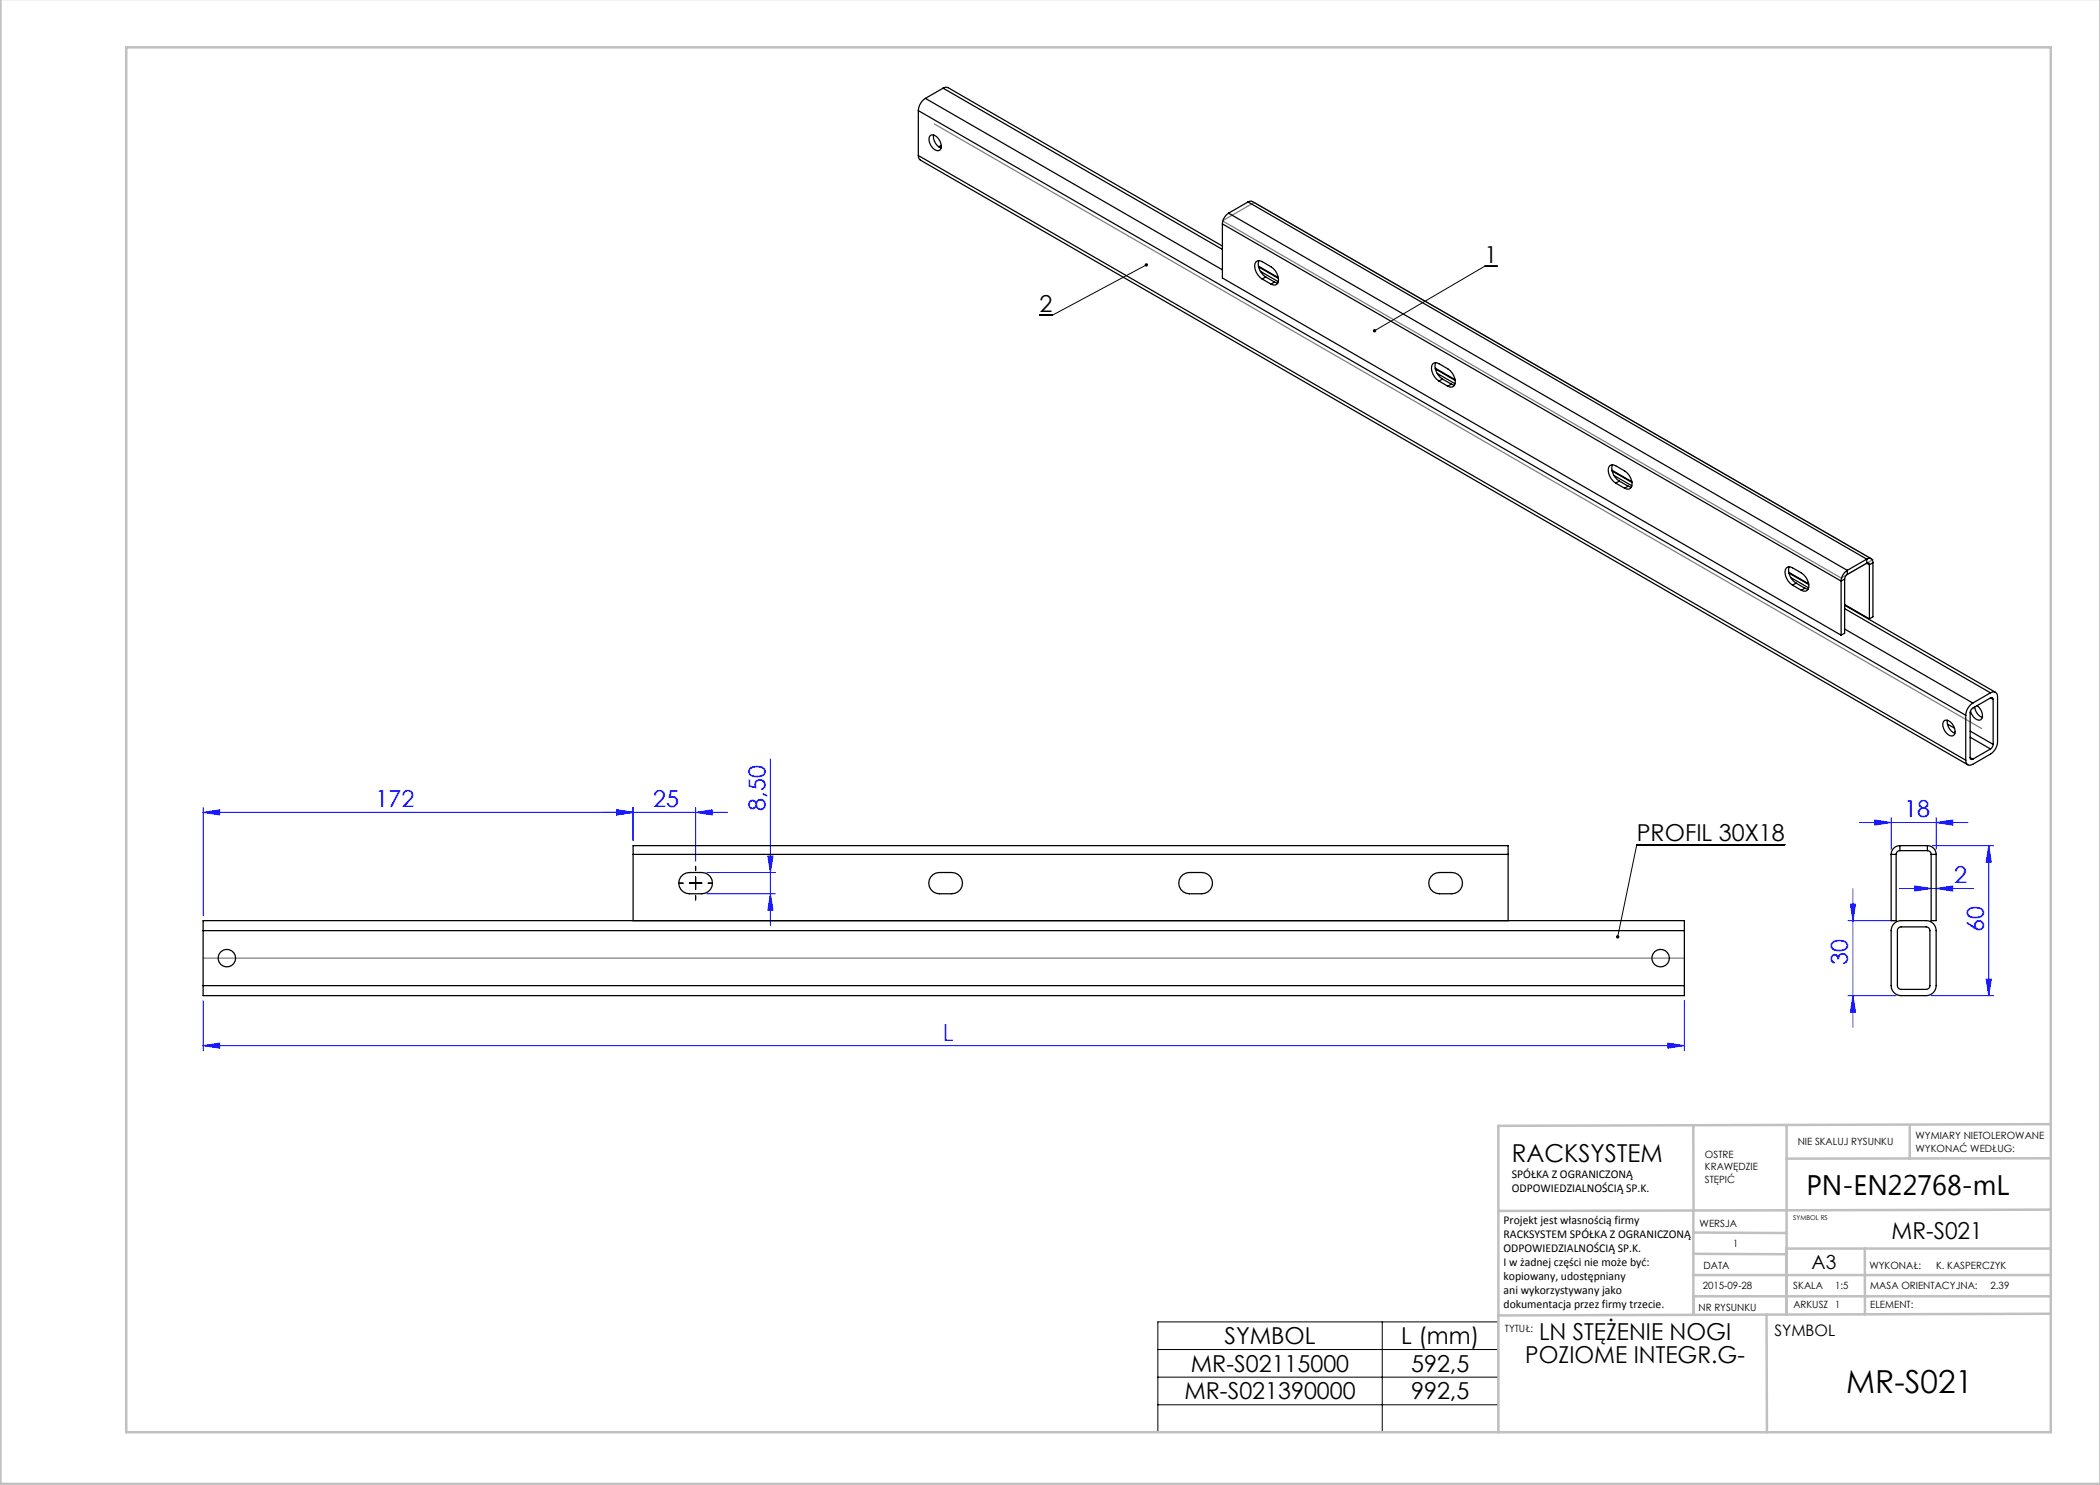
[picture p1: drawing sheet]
<svg xmlns="http://www.w3.org/2000/svg" width="420mm" height="297mm" viewBox="0 0 420 297" stroke-linecap="round" stroke-linejoin="round" font-family="sans-serif">
<g fill="none" stroke="#00f" stroke-width=".2">
<path d="M154.1 151.8v33.3M40.6 162.5l3.3-.5v1zM40.6 161.5v21.6M123.3 162l3.3 .5-3.3 .5zM126.6 161.5v6.6M139.1 162.5l3.3-.5v1zM139.1 161.5v10.8M141.4 174.5h13.7M141.4 178.8h13.7M145.5 162.5h-104.9M153.6 171.2h1l-.5 3.3zM154.1 178.8l.5 3.3h-1z"/>
<path d="M370.6 177.8v27.7M371.9 164.5h21.7M374.9 164l3.3 .5-3.3 .5zM378.2 163.5v6.4M379.9 177.7h14.8M382.9 177.2l3.3 .5-3.3 .5zM386.5 169.1h12.2M387.2 177.7l3.3-.5v1zM387.2 164.5l3.3-.5v1zM387.2 163.5v6.4M397.7 169.1l.6 3.3h-1.1zM397.7 169.1v30"/>
<path d="M369.6 184.1h9.6M369.6 199.1h9.6M370.1 180.8h1l-.5 3.3zM370.6 199.1l.5 3.3h-1zM386.2 199.1h12.5M397.2 195.8h1.1l-.6 3.3zM40.6 209.1l3.3-.5v1zM40.6 200.1v10M40.6 209.1h296.3M333.6 208.6l3.3 .5-3.3 .5zM336.9 200.1v10"/>
</g>
<path d="M229.3 53l-18.8 10h-2.6M299.5 53.3h-2.6l-22 12.9M137.9 176.6h2.5M139.1 175.4v2.5M357 168.9h-29.6l-3.9 18.5M231.6 264.4h68.1v22.1h-68.1zM231.6 269.9h68.1M231.6 275.4h68.1M276.4 264.4v22.1M231.6 281h68.1" fill="none" stroke="#000" stroke-width=".2"/>
<g fill="none" stroke="#c0c0c0" stroke-width=".5">
<path d="M.1 -.1v296.9h419.9M25.2 9.5h385v276.9h-385zM338.7 225.2v16.9M357.3 225v37.9M382 225.4v6.3M410.1 224.8l-110.4 .4v61.2M410.1 231.7h-52.8M338.7 259.3h71.5M338.7 255h71.5M338.7 250.8l18.6 .1M338.7 246.5l18.6 .1M338.7 242.1v20.9"/>
<path d="M373 249.7v13.2M410.1 241.9l-110.4 .3M410.2 249.7h-52.9v13.2M353.3 262.9l.1 23.5M410.2 262.7l-110.5 .4"/>
</g>
<path d="M186.8 24.8l209.5 120.9M244.5 44.2l6.3-3.7 123.8 71.4-6.4 3.7zM40.6 191.6h296.3" fill="none" stroke="#808080" stroke-width=".25"/>
<path d="M136.6 176.6h-.9M139.1 179.1v.9M139.1 174.1v-.8M141.6 176.6h.9" fill="none" stroke="#000" stroke-width=".2" stroke-dasharray="15.2 1.3 1.3 1.3"/>
<g fill="#00f">
<path d="M333.6 208.6l3.3 .5-3.3 .5zM40.6 209.1l3.3-.5v1zM139.1 162.5l3.3-.5v1zM123.3 162l3.3 .5-3.3 .5z"/>
<path d="M40.6 162.5l3.3-.5v1zM123.3 162l3.3 .5-3.3 .5z"/>
<path d="M374.9 164l3.3 .5-3.3 .5zM387.2 164.5l3.3-.5v1z"/>
<path d="M387.2 177.7l3.3-.5v1zM382.9 177.2l3.3 .5-3.3 .5z"/>
<path d="M153.6 171.2h1l-.5 3.3zM154.1 178.8l.5 3.3h-1z"/>
<path d="M370.1 180.8h1l-.5 3.3zM370.6 199.1l.5 3.3h-1z"/>
<path d="M397.7 169.1l.6 3.3h-1.1zM397.2 195.8h1.1l-.6 3.3z"/>
</g>
<path d="M323.3 187.1a.34 .34 0 0 0-.1 .4 .34 .34 0 0 0 .3 .2v-.3v.3a.34 .34 0 0 0 .4-.4 .34 .34 0 0 0-.6-.2zM274.7 65.9l-.1 .4 .3-.1-.3 .1a.34 .34 0 0 0 .5 .1 .34 .34 0 0 0 .1-.5 .34 .34 0 0 0-.5 0zM229.1 52.7a.34 .34 0 0 0-.1 .5 .34 .34 0 0 0 .4 .1 .34 .34 0 0 0 .2-.5l-.3 .2 .3-.2-.2-.1z" fill="#000"/>
<g fill="none" stroke="#000" stroke-width=".25">
<path d="M185.1 19.7a3.1 3.1 0 0 0-1.4 2.4M185.1 19.7l59.4 34.3M188.6 17.6l.6-.2 .4 .1 54.9 31.7M188.6 17.6l-3.5 2.1M188.6 17.6l55.9 32.3M183.7 31.1l.1 .6 .3 .3 209.5 121M183.7 22.1l209.4 121M183.7 31.1l209.4 120.9M183.7 22.1v9M185.9 27.2a.89 .89 0 0 1 1.4 .1 2.11 2.11 0 0 1 .7 2.7 1.65 1.65 0 0 1-2.1-1.4l-.1-.5zM186.7 27a2.51 2.51 0 0 0 1.5 2.6M188.3 29.1l-.6 .3"/>
<path d="M244.5 44.8l123.7 71.4M244.5 44.8v10.8l123.7 71.4M245.7 42.6a2.73 2.73 0 0 0-1.2 2.2M245.7 42.6l123.8 71.5M249.6 40.4l.5-.2 .4 .1 123.7 71.4M249.6 40.4l-3.9 2.2M249.6 40.4l123.7 71.4M251.7 53.2l4 2.3M251.7 53.4l4 2.3M251.8 52.1a2.83 2.83 0 0 0 1.3 3.3M252.1 54.3l3.6 2M252.4 55.8a3.1 3.1 0 0 1-1.4-3.1 .88 .88 0 0 1 1.4-.4 4.6 4.6 0 0 1 3.2 3.1 1.09 1.09 0 0 1-.9 1.6l-.5-.2"/>
<path d="M252.4 55.8l1.8 1M253.1 55.4l1.8 1M253.1 55.4l-.7 .4M254.9 56.4l.7 .2M254.9 56.4l-.7 .4M287 73.6l4 2.3M287.1 73.8l3.9 2.3M287.1 72.5a2.83 2.83 0 0 0 1.4 3.3M287.4 74.7l3.6 2M287.8 76.2a3.1 3.1 0 0 1-1.4-3.1 .88 .88 0 0 1 1.4-.4 4.6 4.6 0 0 1 3.2 3.1 1.09 1.09 0 0 1-1 1.6l-.4-.2M287.8 76.2l1.8 1M288.5 75.8l-.7 .4"/>
<path d="M288.5 75.8l1.8 1M290.3 76.8l.6 .2M290.3 76.8l-.7 .4M322.4 94l4 2.3M322.4 94.2l4 2.3M322.5 92.9a2.83 2.83 0 0 0 1.4 3.3M322.8 95.1l3.6 2.1M323.1 96.6a3.1 3.1 0 0 1-1.4-3.1 .88 .88 0 0 1 1.4-.3 4.6 4.6 0 0 1 3.2 3 1.09 1.09 0 0 1-.9 1.6l-.5-.2M323.1 96.6l1.8 1M323.9 96.2l1.7 1M323.9 96.2l-.8 .4M325.6 97.2l.7 .2"/>
<path d="M325.6 97.2l-.7 .4M357.7 114.5l4 2.3M357.8 114.6l4 2.3M357.9 113.4a2.83 2.83 0 0 0 1.3 3.2M358.1 115.5l3.6 2.1M358.5 117a3.1 3.1 0 0 1-1.4-3.1 .88 .88 0 0 1 1.4-.3 4.6 4.6 0 0 1 3.2 3 1.09 1.09 0 0 1-1 1.6l-.4-.1M358.5 117l1.8 1.1M359.2 116.6l-.7 .4M359.2 116.6l1.8 1M361 117.6l.6 .2M361 117.6l-.7 .5M368.2 116.2v10.8"/>
<path d="M368.9 115.8l-.7 .4M368.9 115.8v10.8l-.7 .4M369.5 114.1a2.73 2.73 0 0 0-1.3 2.1M369.5 114.9l-.4 .4-.2 .5M369.5 114.1v.8M373.3 111.8a.75 .75 0 0 1 .9-.1 .75 .75 0 0 1 .4 .8M373.3 112.6a.32 .32 0 0 1 .4 0 .32 .32 0 0 1 .2 .3M373.3 111.8l-3.8 2.3M373.3 111.8v.8M373.3 112.6l-3.8 2.3M373.3 112.6l.6 .3M373.9 112.9v10.9"/>
<path d="M374.6 112.5l-.7 .4M374.6 112.5v10.9l-.7 .4M368.9 121.1l30.2 17.4M368.9 120.9l5 2.9M368.9 125.8l25.7 14.8M368.9 121.7l29.2 16.9M398.1 138.6a.86 .86 0 0 1 1-.1 .86 .86 0 0 1 .4 .9v9a3.1 3.1 0 0 1-1.4 2.4l-3.5 2.1a.86 .86 0 0 1-1 .1 .86 .86 0 0 1-.5-1M398.1 139.6a.32 .32 0 0 1 .4-.1 .32 .32 0 0 1 .1 .4M398.1 139.6l-3.5 2-.5 .7-.1 9.2M398.1 138.6l-3.5 2M398.1 139.6l.5 .3M398.6 139.9v9"/>
<path d="M388.7 144.3a.89 .89 0 0 1 1.4 .1 2.11 2.11 0 0 1 .7 2.6 1.65 1.65 0 0 1-2.1-1.3l-.1-.6zM389.5 144a2.51 2.51 0 0 0 1.5 2.7M389.5 144.8l1.4 .8M393.1 143.1v8.9M394 151.5a.32 .32 0 0 0 .2 .4 .32 .32 0 0 0 .4-.1M394 146.2l4.6 2.7M394 151.5l.6 .3M394 147.4l4.1 2.4M394.6 140.6a3.1 3.1 0 0 0-1.5 2.5M394.9 141.4a2.56 2.56 0 0 0 1.6 2.1M395.4 141.1a2.47 2.47 0 0 1 1 2.6 .82 .82 0 0 1-1.3 0l-.7-.8-.3-.7M398.1 149.8l-3.5 2"/>
<path d="M398.6 148.9l-.1 .5-.4 .4M126.6 170.9v-1.8h175v1.8M126.6 170.9v13.2M126.6 170.9h175M136.6 174.9a6.1 6.1 0 0 1 5 0 2.13 2.13 0 0 1 .8 2.4 2.13 2.13 0 0 1-2 1.5h-2.5a2.13 2.13 0 0 1-2-1.5 2.13 2.13 0 0 1 .7-2.4zM186.6 174.9a6.1 6.1 0 0 1 5 0 2.13 2.13 0 0 1 .8 2.4 2.13 2.13 0 0 1-2 1.5h-2.5a2.13 2.13 0 0 1-2-1.5 2.13 2.13 0 0 1 .7-2.4zM236.2 175.4l.4-.5a6.1 6.1 0 0 1 5 0 2.13 2.13 0 0 1 .8 2.4 2.13 2.13 0 0 1-2 1.5h-2.5a2.12 2.12 0 0 1-1.7-3.4zM286.2 175.4l.4-.5a6.1 6.1 0 0 1 5 0 2.13 2.13 0 0 1 .8 2.4 2.13 2.13 0 0 1-2 1.5h-2.5a2.12 2.12 0 0 1-1.7-3.4zM301.6 170.9v13.2M378.2 170.9v13.2h1v-13.2M378.2 170.9h1M380 169.1a1.75 1.75 0 0 0-1.8 1.8"/>
<path d="M380 170.1a.75 .75 0 0 0-.8 .8M380 169.1h5.5M380 169.1v1M380 170.1h5.5M385.5 169.1a1.75 1.75 0 0 1 1.7 1.8M385.5 170.1a.75 .75 0 0 1 .7 .8M385.5 169.1v1M386.2 170.9v13.2h1v-13.2M386.2 170.9h1M40.6 186.1v-2h296.3v2M40.6 197.1v2h296.3v-2M40.6 186.1h296.3"/>
<path d="M40.6 197.1h296.3M40.6 186.1v11M336.9 186.1v11M378.8 184.7a2 2 0 0 1 1.4-.6h5a2 2 0 0 1 2 2v11a2 2 0 0 1-2 2h-5a2 2 0 0 1-2-2v-11a2 2 0 0 1 .6-1.4zM379.7 185.6l.5-.2h5a.75 .75 0 0 1 .8 .7v11a.75 .75 0 0 1-.8 .8h-5a.75 .75 0 0 1-.7-.8v-11z"/>
<circle cx="45.4" cy="191.6" r="1.75"/>
<circle cx="332.1" cy="191.6" r="1.75"/>
</g>
<text font-size="6.3" x="369.2" y="278.5">MR-S021</text>
<text font-size="5.6" x="361.3" y="239.1">PN-EN22768-mL</text>
<text font-size="4.9" x="302.4" y="232.4">RACKSYSTEM</text>
<g font-size="4.7">
<text x="296.9" y="52.6">1</text>
<text x="207.9" y="62.4">2</text>
<text x="327.4" y="168.3">PROFIL 30X18</text>
<text x="378.3" y="247.8">MR-S021</text>
<text x="244.9" y="268.8">SYMBOL</text>
<text x="280.2" y="268.8">L (mm)</text>
<text x="307.8" y="268.1">LN STĘŻENIE NOGI</text>
<text x="238.2" y="274.4">MR-S02115000</text>
<text x="282.2" y="274.4">592,5</text>
<text x="305" y="272.6">POZIOME INTEGR.G-</text>
<text x="236.9" y="279.9">MR-S021390000</text>
<text x="282.2" y="279.9">992,5</text>
</g>
<g font-size="4.7" fill="#00f">
<text x="75.1" y="161.5">172</text>
<text x="130.7" y="161.5">25</text>
<text x="153.1" y="162.1" transform="rotate(-90 153.1 162.1)">8,50</text>
<text x="380.9" y="163.5">18</text>
<text x="390.9" y="176.7">2</text>
<text x="396.7" y="186.5" transform="rotate(-90 396.7 186.5)">60</text>
<text x="369.6" y="192.9" transform="rotate(-90 369.6 192.9)">30</text>
<text x="188.5" y="208.1">L</text>
</g>
<text font-size="3.9" x="362.3" y="253.8">A3</text>
<text font-size="3.2" x="354.9" y="267.2">SYMBOL</text>
<g font-size="2.4">
<text x="302.4" y="235.6">SPÓŁKA Z OGRANICZONĄ</text>
<text x="302.4" y="238.4">ODPOWIEDZIALNOŚCIĄ SP.K.</text>
<text x="300.7" y="244.7">Projekt jest własnością firmy</text>
<text x="300.7" y="247.5">RACKSYSTEM SPÓŁKA Z OGRANICZONĄ</text>
<text x="300.7" y="250.3">ODPOWIEDZIALNOŚCIĄ SP.K.</text>
<text x="300.7" y="253.1">I w żadnej części nie może być:</text>
<text x="300.7" y="256">kopiowany, udostępniany</text>
<text x="300.7" y="258.8">ani wykorzystywany jako</text>
<text x="300.7" y="261.6">dokumentacja przez firmy trzecie.</text>
</g>
<g font-size="2">
<text x="383.1" y="227.9">WYMIARY NIETOLEROWANE</text>
<text x="341" y="231.6">OSTRE</text>
<text x="359.5" y="228.9">NIE SKALUJ RYSUNKU</text>
<text x="383.1" y="230.4">WYKONAĆ WEDŁUG:</text>
<text x="341" y="234.1">KRAWĘDZIE</text>
<text x="341" y="236.6">STĘPIĆ</text>
<text x="339.9" y="245.4">WERSJA</text>
<text x="346.6" y="249.5">1</text>
<text x="340.5" y="257.7">2015-09-28</text>
<text x="340.7" y="253.8">DATA</text>
<text x="358.7" y="257.7">SKALA</text>
<text x="367" y="257.7">1:5</text>
<text x="373.9" y="253.8">WYKONAŁ:</text>
<text x="374.1" y="257.7">MASA ORIENTACYJNA:</text>
<text x="387.2" y="253.8">K. KASPERCZYK</text>
<text x="398.1" y="257.7">2.39</text>
<text x="339.7" y="262.3">NR RYSUNKU</text>
<text x="358.7" y="261.7">ARKUSZ 1</text>
<text x="374.1" y="261.7">ELEMENT:</text>
<text x="301" y="266.4">TYTUŁ:</text>
</g>
<text font-size="1.3" x="358.7" y="244">SYMBOL RS</text>
</svg>
